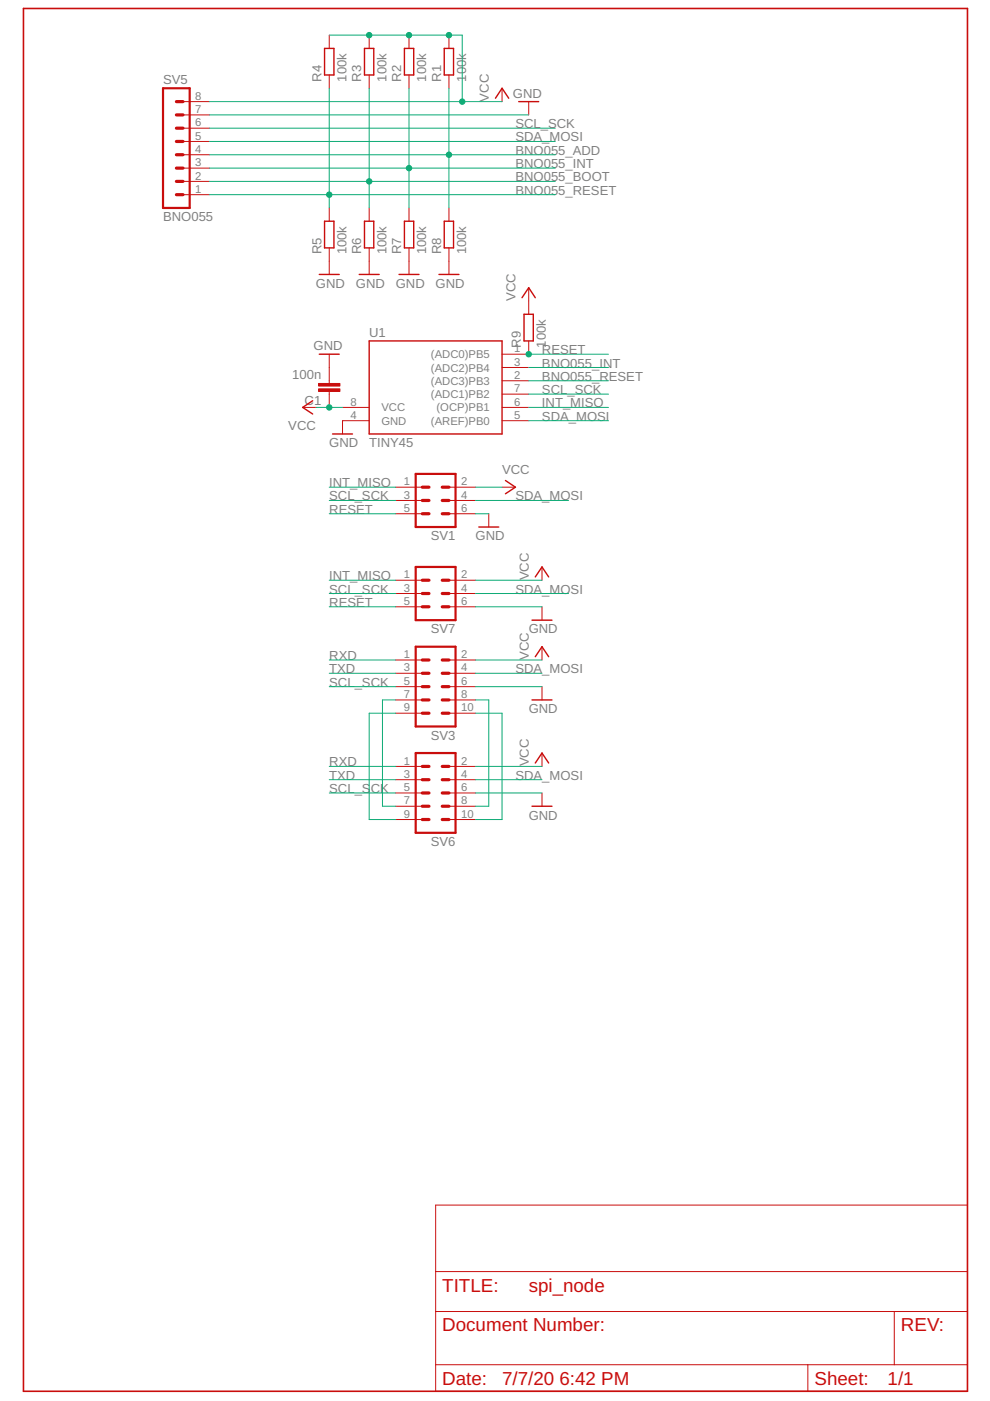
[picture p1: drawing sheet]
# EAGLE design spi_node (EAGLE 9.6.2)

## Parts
C1  100n  C-EUC0805  [C0805]
R1  100k  R-EU_M0805  [M0805]
R2  100k  R-EU_M0805  [M0805]
R3  100k  R-EU_M0805  [M0805]
R4  100k  R-EU_M0805  [M0805]
R5  100k  R-EU_M0805  [M0805]
R6  100k  R-EU_M0805  [M0805]
R7  100k  R-EU_M0805  [M0805]
R8  100k  R-EU_M0805  [M0805]
R9  100k  R-EU_M0805  [M0805]
SV1  ML6  [ML6]
SV3  ML10  [ML10]
SV5  BNO055  MA08-1  [MA08-1]
SV6  ML10  [ML10]
SV7  ML6  [ML6]
U1  TINY45  TINY25/45/85-20SU  [SOIC8]

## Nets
BNO055_ADD: R1.1 R8.2 SV5.4
BNO055_BOOT: R3.1 R6.2 SV5.2
BNO055_INT: R2.1 R7.2 SV5.3 U1.3((ADC2)PB4)
BNO055_RESET: R4.1 R5.2 SV5.1 U1.2((ADC3)PB3)
GND: C1.2 R5.1 R6.1 R7.1 R8.1 SV1.6 SV3.6 SV5.7 SV6.6 SV7.6 U1.4(GND)
INT_MISO: SV1.1 SV7.1 U1.6((OCP)PB1)
N$1: SV3.7 SV6.7
N$2: SV3.9 SV6.9
N$3: SV3.8 SV6.8
N$4: SV3.10 SV6.10
RESET: R9.1 SV1.5 SV7.5 U1.1((ADC0)PB5)
RXD: SV3.1 SV6.1
SCL_SCK: SV1.3 SV3.5 SV5.6 SV6.5 SV7.3 U1.7((ADC1)PB2)
SDA_MOSI: SV1.4 SV3.4 SV5.5 SV6.4 SV7.4 U1.5((AREF)PB0)
TXD: SV3.3 SV6.3
VCC: C1.1 R1.2 R2.2 R3.2 R4.2 R9.2 SV1.2 SV3.2 SV5.8 SV6.2 SV7.2 U1.8(VCC)
